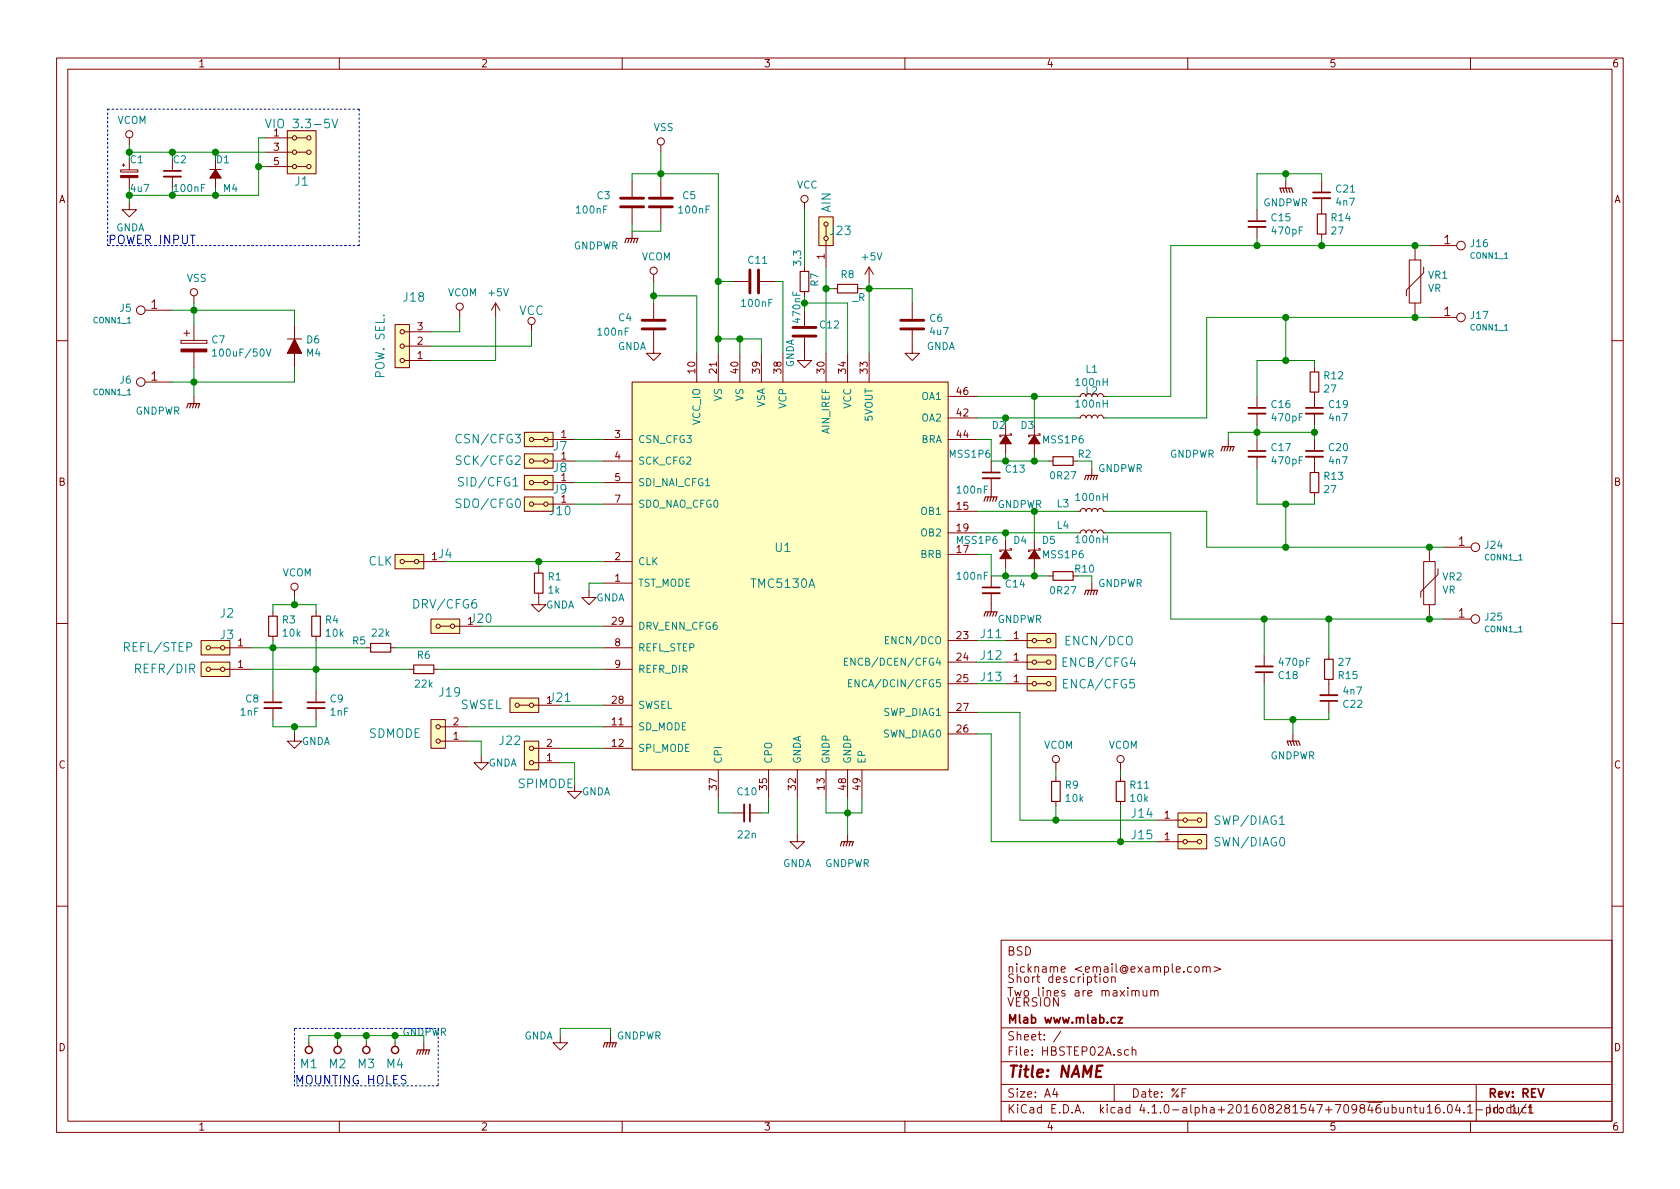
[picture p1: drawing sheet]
EESchema Schematic File Version 2
LIBS:IO_TRINAMICS
LIBS:74xgxx
LIBS:74xx
LIBS:ac-dc
LIBS:actel
LIBS:adc-dac
LIBS:Altera
LIBS:analog_devices
LIBS:analog_switches
LIBS:atmel
LIBS:audio
LIBS:brooktre
LIBS:cmos4000
LIBS:cmos_ieee
LIBS:conn
LIBS:contrib
LIBS:cypress
LIBS:dc-dc
LIBS:device
LIBS:digital-audio
LIBS:diode
LIBS:display
LIBS:dsp
LIBS:elec-unifil
LIBS:ESD_Protection
LIBS:ftdi
LIBS:gennum
LIBS:graphic
LIBS:hc11
LIBS:header
LIBS:intel
LIBS:interface
LIBS:ir
LIBS:Lattice
LIBS:linear
LIBS:logo
LIBS:maxim
LIBS:mechanical
LIBS:memory
LIBS:microchip_dspic33dsc
LIBS:microchip
LIBS:microchip_pic10mcu
LIBS:microchip_pic12mcu
LIBS:microchip_pic16mcu
LIBS:microchip_pic18mcu
LIBS:microchip_pic32mcu
LIBS:microcontrollers
LIBS:motor_drivers
LIBS:motorola
LIBS:msp430
LIBS:nordicsemi
LIBS:nxp_armmcu
LIBS:onsemi
LIBS:opto
LIBS:Oscillators
LIBS:philips
LIBS:powerint
LIBS:power
LIBS:Power_Management
LIBS:pspice
LIBS:references
LIBS:regul
LIBS:relays
LIBS:rfcom
LIBS:sensors
LIBS:silabs
LIBS:siliconi
LIBS:stm32
LIBS:stm8
LIBS:supertex
LIBS:switches
LIBS:texas
LIBS:transf
LIBS:transistors
LIBS:ttl_ieee
LIBS:valves
LIBS:video
LIBS:Xicor
LIBS:xilinx
LIBS:Zilog
LIBS:MLAB_CONNECTORS
LIBS:MLAB_Jumpers
LIBS:HBSTEP02A-cache
EELAYER 25 0
EELAYER END
$Descr A4 11693 8268
encoding utf-8
Sheet 1 1
Title "NAME"
Date "%F"
Rev "REV"
Comp "Mlab www.mlab.cz"
Comment1 "VERSION"
Comment2 "Short description \\nTwo lines are maximum"
Comment3 "nickname <email@example.com>"
Comment4 "BSD"
$EndDescr
$Comp
L HEADER_2x03_PARALLEL J1
U 1 1
P 2100 1050
F 0 "J1" H 2100 850 60  0000 C CNN
F 1 "VIO 3.3-5V" H 2100 1250 60  0000 C CNN
F 2 "Mlab_Pin_Headers:Straight_2x03" H 2100 1150 60  0001 C CNN
F 3 "" H 2100 1150 60  0000 C CNN
	1    2100 1050
	1    0    0    -1  
$EndComp
$Comp
L VCC #PWR01
U 1 1
P 3700 2300
F 0 "#PWR01" H 3700 2150 60  0001 C CNN
F 1 "VCC" H 3700 2450 60  0000 C CNN
F 2 "" H 3700 2300 60  0000 C CNN
F 3 "" H 3700 2300 60  0000 C CNN
	1    3700 2300
	1    0    0    -1  
$EndComp
Text Notes 750  1700 0    60   ~ 0
POWER INPUT
$Comp
L HOLE M1
U 1 1
P 2150 7300
F 0 "M1" V 2050 7300 60  0000 C CNN
F 1 "HOLE" H 2150 7200 60  0001 C CNN
F 2 "Mlab_Mechanical:MountingHole_3mm" H 2150 7300 60  0001 C CNN
F 3 "" H 2150 7300 60  0000 C CNN
	1    2150 7300
	0    -1   -1   0   
$EndComp
$Comp
L HOLE M2
U 1 1
P 2350 7300
F 0 "M2" V 2250 7300 60  0000 C CNN
F 1 "HOLE" H 2350 7200 60  0001 C CNN
F 2 "Mlab_Mechanical:MountingHole_3mm" H 2350 7300 60  0001 C CNN
F 3 "" H 2350 7300 60  0000 C CNN
	1    2350 7300
	0    -1   -1   0   
$EndComp
$Comp
L HOLE M3
U 1 1
P 2550 7300
F 0 "M3" V 2450 7300 60  0000 C CNN
F 1 "HOLE" H 2550 7200 60  0001 C CNN
F 2 "Mlab_Mechanical:MountingHole_3mm" H 2550 7300 60  0001 C CNN
F 3 "" H 2550 7300 60  0000 C CNN
	1    2550 7300
	0    -1   -1   0   
$EndComp
$Comp
L HOLE M4
U 1 1
P 2750 7300
F 0 "M4" V 2650 7300 60  0000 C CNN
F 1 "HOLE" H 2750 7200 60  0001 C CNN
F 2 "Mlab_Mechanical:MountingHole_3mm" H 2750 7300 60  0001 C CNN
F 3 "" H 2750 7300 60  0000 C CNN
	1    2750 7300
	0    -1   -1   0   
$EndComp
Text Notes 2050 7550 0    60   ~ 0
MOUNTING HOLES
$Comp
L D_Small D1
U 1 1
P 1500 1200
F 0 "D1" V 1400 1200 50  0000 R CNN
F 1 "M4" V 1600 1150 50  0000 R CNN
F 2 "Diodes_SMD:SMA_Handsoldering" V 1500 1200 60  0001 C CNN
F 3 "" V 1500 1200 60  0000 C CNN
	1    1500 1200
	0    -1   1    0   
$EndComp
$Comp
L C_Small C2
U 1 1
P 1200 1200
F 0 "C2" H 1200 1300 50  0000 L CNN
F 1 "100nF" H 1200 1100 50  0000 L CNN
F 2 "Capacitors_SMD:C_0805" H 1200 1200 60  0001 C CNN
F 3 "" H 1200 1200 60  0000 C CNN
	1    1200 1200
	1    0    0    -1  
$EndComp
$Comp
L CP_Small C1
U 1 1
P 900 1200
F 0 "C1" H 900 1300 50  0000 L CNN
F 1 "4u7" H 900 1100 50  0000 L CNN
F 2 "Capacitors_SMD:C_0805" H 900 1200 60  0001 C CNN
F 3 "" H 900 1200 60  0000 C CNN
	1    900  1200
	1    0    0    -1  
$EndComp
$Comp
L TMC5130A U1
U 1 1
P 5450 4250
F 0 "U1" H 5450 4700 60  0000 C CNN
F 1 "TMC5130A" H 5450 4450 60  0000 C CNN
F 2 "Housings_QFP:TQFP-48-1EP_7x7mm_Pitch0.5mm" H 5450 4250 60  0001 C CNN
F 3 "" H 5450 4250 60  0000 C CNN
	1    5450 4250
	1    0    0    -1  
$EndComp
$Comp
L HEADER_2x01_PARALLEL J11
U 1 1
P 7250 4450
F 0 "J11" H 6900 4500 60  0000 C CNN
F 1 "ENCN/DCO" H 7650 4450 60  0000 C CNN
F 2 "Mlab_Pin_Headers:Straight_1x02" H 7250 4450 60  0001 C CNN
F 3 "" H 7250 4450 60  0000 C CNN
	1    7250 4450
	1    0    0    -1  
$EndComp
$Comp
L HEADER_2x01_PARALLEL J12
U 1 1
P 7250 4600
F 0 "J12" H 6900 4650 60  0000 C CNN
F 1 "ENCB/CFG4" H 7650 4600 60  0000 C CNN
F 2 "Mlab_Pin_Headers:Straight_1x02" H 7250 4600 60  0001 C CNN
F 3 "" H 7250 4600 60  0000 C CNN
	1    7250 4600
	1    0    0    -1  
$EndComp
$Comp
L HEADER_2x01_PARALLEL J13
U 1 1
P 7250 4750
F 0 "J13" H 6900 4800 60  0000 C CNN
F 1 "ENCA/CFG5" H 7650 4750 60  0000 C CNN
F 2 "Mlab_Pin_Headers:Straight_1x02" H 7250 4750 60  0001 C CNN
F 3 "" H 7250 4750 60  0000 C CNN
	1    7250 4750
	1    0    0    -1  
$EndComp
$Comp
L HEADER_2x01_PARALLEL J14
U 1 1
P 8300 5700
F 0 "J14" H 7950 5750 60  0000 C CNN
F 1 "SWP/DIAG1" H 8700 5700 60  0000 C CNN
F 2 "Mlab_Pin_Headers:Straight_1x02" H 8300 5700 60  0001 C CNN
F 3 "" H 8300 5700 60  0000 C CNN
	1    8300 5700
	1    0    0    -1  
$EndComp
$Comp
L HEADER_2x01_PARALLEL J15
U 1 1
P 8300 5850
F 0 "J15" H 7950 5900 60  0000 C CNN
F 1 "SWN/DIAG0" H 8700 5850 60  0000 C CNN
F 2 "Mlab_Pin_Headers:Straight_1x02" H 8300 5850 60  0001 C CNN
F 3 "" H 8300 5850 60  0000 C CNN
	1    8300 5850
	1    0    0    -1  
$EndComp
$Comp
L HEADER_2x01_PARALLEL J7
U 1 1
P 3750 3050
F 0 "J7" H 3600 3100 60  0000 C CNN
F 1 "CSN/CFG3" H 4100 3050 60  0000 C CNN
F 2 "Mlab_Pin_Headers:Straight_1x02" H 3750 3050 60  0001 C CNN
F 3 "" H 3750 3050 60  0000 C CNN
	1    3750 3050
	-1   0    0    1   
$EndComp
$Comp
L HEADER_2x01_PARALLEL J8
U 1 1
P 3750 3200
F 0 "J8" H 3600 3250 60  0000 C CNN
F 1 "SCK/CFG2" H 4100 3200 60  0000 C CNN
F 2 "Mlab_Pin_Headers:Straight_1x02" H 3750 3200 60  0001 C CNN
F 3 "" H 3750 3200 60  0000 C CNN
	1    3750 3200
	-1   0    0    1   
$EndComp
$Comp
L HEADER_2x01_PARALLEL J9
U 1 1
P 3750 3350
F 0 "J9" H 3600 3400 60  0000 C CNN
F 1 "SID/CFG1" H 4100 3350 60  0000 C CNN
F 2 "Mlab_Pin_Headers:Straight_1x02" H 3750 3350 60  0001 C CNN
F 3 "" H 3750 3350 60  0000 C CNN
	1    3750 3350
	-1   0    0    1   
$EndComp
$Comp
L HEADER_2x01_PARALLEL J10
U 1 1
P 3750 3500
F 0 "J10" H 3600 3550 60  0000 C CNN
F 1 "SDO/CFG0" H 4100 3500 60  0000 C CNN
F 2 "Mlab_Pin_Headers:Straight_1x02" H 3750 3500 60  0001 C CNN
F 3 "" H 3750 3500 60  0000 C CNN
	1    3750 3500
	-1   0    0    1   
$EndComp
$Comp
L GNDPWR #PWR02
U 1 1
P 5900 5800
F 0 "#PWR02" H 5900 5600 50  0001 C CNN
F 1 "GNDPWR" H 5900 5600 50  0000 C CNN
F 2 "" H 5900 5750 50  0000 C CNN
F 3 "" H 5900 5750 50  0000 C CNN
	1    5900 5800
	1    0    0    -1  
$EndComp
$Comp
L GNDPWR #PWR03
U 1 1
P 2950 7250
F 0 "#PWR03" H 2950 7050 50  0001 C CNN
F 1 "GNDPWR" H 2957 7325 50  0000 C CNN
F 2 "" H 2950 7200 50  0000 C CNN
F 3 "" H 2950 7200 50  0000 C CNN
	1    2950 7250
	1    0    0    -1  
$EndComp
$Comp
L GNDA #PWR04
U 1 1
P 900 1400
F 0 "#PWR04" H 900 1150 50  0001 C CNN
F 1 "GNDA" H 908 1226 50  0000 C CNN
F 2 "" H 900 1400 50  0000 C CNN
F 3 "" H 900 1400 50  0000 C CNN
	1    900  1400
	1    0    0    -1  
$EndComp
$Comp
L L_Small L2
U 1 1
P 7600 2900
F 0 "L2" V 7786 2900 50  0000 C CNN
F 1 "100nH" V 7694 2900 50  0000 C CNN
F 2 "HBSTEP02A:Inductor_4.5_4.1" H 7600 2900 50  0001 C CNN
F 3 "" H 7600 2900 50  0000 C CNN
	1    7600 2900
	0    -1   -1   0   
$EndComp
$Comp
L L_Small L1
U 1 1
P 7600 2750
F 0 "L1" V 7786 2750 50  0000 C CNN
F 1 "100nH" V 7694 2750 50  0000 C CNN
F 2 "HBSTEP02A:Inductor_4.5_4.1" H 7600 2750 50  0001 C CNN
F 3 "" H 7600 2750 50  0000 C CNN
	1    7600 2750
	0    -1   -1   0   
$EndComp
$Comp
L CONN1_1 J16
U 1 1
P 10250 1750
F 0 "J16" H 10229 1816 50  0000 L CNN
F 1 "CONN1_1" H 10229 1731 40  0000 L CNN
F 2 "Mlab_Con:WAGO256" H 10300 1700 60  0001 C CNN
F 3 "" H 10300 1700 60  0000 C CNN
	1    10250 1750
	1    0    0    -1  
$EndComp
$Comp
L CONN1_1 J17
U 1 1
P 10250 2250
F 0 "J17" H 10229 2316 50  0000 L CNN
F 1 "CONN1_1" H 10229 2231 40  0000 L CNN
F 2 "Mlab_Con:WAGO256" H 10300 2200 60  0001 C CNN
F 3 "" H 10300 2200 60  0000 C CNN
	1    10250 2250
	1    0    0    -1  
$EndComp
$Comp
L C C6
U 1 1
P 6350 2250
F 0 "C6" H 6465 2296 50  0000 L CNN
F 1 "4u7" H 6465 2204 50  0000 L CNN
F 2 "Capacitors_SMD:C_0805" H 6388 2100 50  0001 C CNN
F 3 "" H 6350 2250 50  0000 C CNN
	1    6350 2250
	1    0    0    -1  
$EndComp
$Comp
L C C4
U 1 1
P 4550 2250
F 0 "C4" H 4300 2300 50  0000 L CNN
F 1 "100nF" H 4150 2200 50  0000 L CNN
F 2 "Capacitors_SMD:C_0805" H 4588 2100 50  0001 C CNN
F 3 "" H 4550 2250 50  0000 C CNN
	1    4550 2250
	1    0    0    -1  
$EndComp
$Comp
L C C3
U 1 1
P 4400 1400
F 0 "C3" H 4150 1450 50  0000 L CNN
F 1 "100nF" H 4000 1350 50  0000 L CNN
F 2 "Capacitors_SMD:C_0805" H 4438 1250 50  0001 C CNN
F 3 "" H 4400 1400 50  0000 C CNN
	1    4400 1400
	1    0    0    -1  
$EndComp
$Comp
L C C5
U 1 1
P 4600 1400
F 0 "C5" H 4350 1450 50  0000 L CNN
F 1 "100nF" H 4250 1350 50  0000 L CNN
F 2 "Capacitors_SMD:C_0805" H 4638 1250 50  0001 C CNN
F 3 "" H 4600 1400 50  0000 C CNN
	1    4600 1400
	-1   0    0    -1  
$EndComp
$Comp
L GNDPWR #PWR05
U 1 1
P 4400 1600
F 0 "#PWR05" H 4400 1400 50  0001 C CNN
F 1 "GNDPWR" H 4150 1500 50  0000 C CNN
F 2 "" H 4400 1550 50  0000 C CNN
F 3 "" H 4400 1550 50  0000 C CNN
	1    4400 1600
	1    0    0    -1  
$EndComp
$Comp
L GNDA #PWR06
U 1 1
P 6350 2400
F 0 "#PWR06" H 6350 2150 50  0001 C CNN
F 1 "GNDA" H 6550 2400 50  0000 C CNN
F 2 "" H 6350 2400 50  0000 C CNN
F 3 "" H 6350 2400 50  0000 C CNN
	1    6350 2400
	1    0    0    -1  
$EndComp
$Comp
L GNDA #PWR07
U 1 1
P 4550 2400
F 0 "#PWR07" H 4550 2150 50  0001 C CNN
F 1 "GNDA" H 4400 2400 50  0000 C CNN
F 2 "" H 4550 2400 50  0000 C CNN
F 3 "" H 4550 2400 50  0000 C CNN
	1    4550 2400
	1    0    0    -1  
$EndComp
Wire Wire Line
	5550 5550 5550 5800
Connection ~ 5000 2350
Wire Wire Line
	5000 2350 5300 2350
Wire Wire Line
	5150 2350 5150 2450
Connection ~ 4600 1200
Wire Wire Line
	4600 1050 4600 1250
Wire Wire Line
	4400 1200 4400 1250
Wire Wire Line
	5000 1200 4400 1200
Wire Wire Line
	5000 1200 5000 2450
Wire Wire Line
	4600 1600 4600 1550
Wire Wire Line
	4400 1600 4600 1600
Wire Wire Line
	4400 1600 4400 1550
Wire Wire Line
	6350 2000 6350 2100
Wire Wire Line
	6050 1950 6050 2450
Connection ~ 5900 5650
Wire Wire Line
	5900 5550 5900 5800
Wire Wire Line
	5750 5650 6000 5650
Wire Wire Line
	5750 5550 5750 5650
Wire Notes Line
	750  750  2500 750 
Wire Notes Line
	750  1700 750  750 
Wire Notes Line
	2500 1700 750  1700
Wire Notes Line
	2500 750  2500 1700
Connection ~ 1800 1150
Wire Wire Line
	1850 1150 1800 1150
Connection ~ 1500 1350
Wire Wire Line
	1500 1300 1500 1350
Connection ~ 1200 1350
Wire Wire Line
	1200 1300 1200 1350
Connection ~ 900  1350
Wire Wire Line
	900  1300 900  1400
Wire Wire Line
	1800 1350 900  1350
Wire Wire Line
	1800 950  1800 1350
Wire Wire Line
	1850 950  1800 950 
Connection ~ 1500 1050
Wire Wire Line
	1500 1100 1500 1050
Connection ~ 1200 1050
Wire Wire Line
	1200 1100 1200 1050
Connection ~ 900  1050
Wire Wire Line
	900  1000 900  1100
Wire Wire Line
	1850 1050 900  1050
Wire Notes Line
	2050 7550 2050 7150
Wire Notes Line
	3050 7550 2050 7550
Wire Notes Line
	3050 7150 3050 7550
Wire Notes Line
	2050 7150 3050 7150
Connection ~ 2750 7200
Wire Wire Line
	2750 7250 2750 7200
Connection ~ 2550 7200
Wire Wire Line
	2550 7250 2550 7200
Connection ~ 2350 7200
Wire Wire Line
	2350 7250 2350 7200
Wire Wire Line
	2150 7200 2150 7250
Wire Wire Line
	2950 7200 2150 7200
Wire Wire Line
	2950 7250 2950 7200
$Comp
L GNDA #PWR08
U 1 1
P 5550 5800
F 0 "#PWR08" H 5550 5550 50  0001 C CNN
F 1 "GNDA" H 5550 5600 50  0000 C CNN
F 2 "" H 5550 5800 50  0000 C CNN
F 3 "" H 5550 5800 50  0000 C CNN
	1    5550 5800
	1    0    0    -1  
$EndComp
$Comp
L GNDPWR #PWR09
U 1 1
P 4250 7200
F 0 "#PWR09" H 4250 7000 50  0001 C CNN
F 1 "GNDPWR" H 4450 7200 50  0000 C CNN
F 2 "" H 4250 7150 50  0000 C CNN
F 3 "" H 4250 7150 50  0000 C CNN
	1    4250 7200
	1    0    0    -1  
$EndComp
$Comp
L GNDA #PWR010
U 1 1
P 3900 7200
F 0 "#PWR010" H 3900 6950 50  0001 C CNN
F 1 "GNDA" H 3750 7200 50  0000 C CNN
F 2 "" H 3900 7200 50  0000 C CNN
F 3 "" H 3900 7200 50  0000 C CNN
	1    3900 7200
	1    0    0    -1  
$EndComp
Wire Wire Line
	3900 7150 4250 7150
Wire Wire Line
	4250 7150 4250 7200
Wire Wire Line
	3900 7150 3900 7200
$Comp
L GNDA #PWR011
U 1 1
P 4100 4100
F 0 "#PWR011" H 4100 3850 50  0001 C CNN
F 1 "GNDA" H 4250 4050 50  0000 C CNN
F 2 "" H 4100 4100 50  0000 C CNN
F 3 "" H 4100 4100 50  0000 C CNN
	1    4100 4100
	1    0    0    -1  
$EndComp
Wire Wire Line
	4200 4050 4100 4050
Wire Wire Line
	4100 4050 4100 4100
$Comp
L HEADER_2x01_PARALLEL J4
U 1 1
P 2850 3900
F 0 "J4" H 2600 3850 60  0000 C CNN
F 1 "CLK" H 3050 3900 60  0000 C CNN
F 2 "Mlab_Pin_Headers:Straight_1x02" H 2850 3900 60  0001 C CNN
F 3 "" H 2850 3900 60  0000 C CNN
	1    2850 3900
	-1   0    0    1   
$EndComp
$Comp
L R_Small R1
U 1 1
P 3750 4050
F 0 "R1" H 3809 4096 50  0000 L CNN
F 1 "1k" H 3809 4004 50  0000 L CNN
F 2 "Resistors_SMD:R_0805" H 3750 4050 50  0001 C CNN
F 3 "" H 3750 4050 50  0000 C CNN
	1    3750 4050
	1    0    0    -1  
$EndComp
$Comp
L GNDA #PWR012
U 1 1
P 3750 4150
F 0 "#PWR012" H 3750 3900 50  0001 C CNN
F 1 "GNDA" H 3900 4100 50  0000 C CNN
F 2 "" H 3750 4150 50  0000 C CNN
F 3 "" H 3750 4150 50  0000 C CNN
	1    3750 4150
	1    0    0    -1  
$EndComp
Wire Wire Line
	4200 3900 3100 3900
Wire Wire Line
	3750 3950 3750 3900
Connection ~ 3750 3900
Wire Wire Line
	4000 3050 4200 3050
Wire Wire Line
	4000 3200 4200 3200
Wire Wire Line
	4000 3350 4200 3350
Wire Wire Line
	4200 3500 4000 3500
$Comp
L D_Schottky_Small D2
U 1 1
P 7000 3050
F 0 "D2" V 6900 2950 50  0000 L CNN
F 1 "MSS1P6" V 7100 2650 50  0000 L CNN
F 2 "HBSTEP02A:SCHOT_D_MSS1P6" V 7000 3050 50  0001 C CNN
F 3 "" V 7000 3050 50  0000 C CNN
	1    7000 3050
	0    1    1    0   
$EndComp
$Comp
L D_Schottky_Small D3
U 1 1
P 7200 3050
F 0 "D3" V 7100 2950 50  0000 L CNN
F 1 "MSS1P6" V 7200 3100 50  0000 L CNN
F 2 "HBSTEP02A:SCHOT_D_MSS1P6" V 7200 3050 50  0001 C CNN
F 3 "" V 7200 3050 50  0000 C CNN
	1    7200 3050
	0    1    1    0   
$EndComp
$Comp
L R_Small R2
U 1 1
P 7400 3200
F 0 "R2" V 7350 3350 50  0000 C CNN
F 1 "0R27" V 7500 3200 50  0000 C CNN
F 2 "Resistors_SMD:R_1206_HandSoldering" H 7400 3200 50  0001 C CNN
F 3 "" H 7400 3200 50  0000 C CNN
	1    7400 3200
	0    1    1    0   
$EndComp
$Comp
L GNDPWR #PWR013
U 1 1
P 7600 3250
F 0 "#PWR013" H 7600 3050 50  0001 C CNN
F 1 "GNDPWR" H 7800 3250 50  0000 C CNN
F 2 "" H 7600 3200 50  0000 C CNN
F 3 "" H 7600 3200 50  0000 C CNN
	1    7600 3250
	1    0    0    -1  
$EndComp
Wire Wire Line
	7600 3200 7600 3250
Wire Wire Line
	7300 3200 6900 3200
Wire Wire Line
	6900 3200 6900 3050
Wire Wire Line
	6900 3050 6800 3050
Wire Wire Line
	7000 3150 7000 3200
Connection ~ 7000 3200
Wire Wire Line
	7200 3150 7200 3200
Connection ~ 7200 3200
Wire Wire Line
	7000 2900 7000 2950
Wire Wire Line
	7200 2750 7200 2950
Connection ~ 7000 2900
Connection ~ 7200 2750
$Comp
L HEADER_2x01_PARALLEL J2
U 1 1
P 1500 4500
F 0 "J2" H 1419 4263 60  0000 C CNN
F 1 "REFL/STEP" H 1900 4500 60  0000 C CNN
F 2 "Mlab_Pin_Headers:Straight_1x02" H 1500 4500 60  0001 C CNN
F 3 "" H 1500 4500 60  0000 C CNN
	1    1500 4500
	-1   0    0    1   
$EndComp
$Comp
L HEADER_2x01_PARALLEL J3
U 1 1
P 1500 4650
F 0 "J3" H 1419 4413 60  0000 C CNN
F 1 "REFR/DIR" H 1850 4650 60  0000 C CNN
F 2 "Mlab_Pin_Headers:Straight_1x02" H 1500 4650 60  0001 C CNN
F 3 "" H 1500 4650 60  0000 C CNN
	1    1500 4650
	-1   0    0    1   
$EndComp
$Comp
L C_Small C10
U 1 1
P 5200 5650
F 0 "C10" V 5050 5650 50  0000 C CNN
F 1 "22n" V 5350 5650 50  0000 C CNN
F 2 "Capacitors_SMD:C_0805" H 5200 5650 50  0001 C CNN
F 3 "" H 5200 5650 50  0000 C CNN
	1    5200 5650
	0    1    1    0   
$EndComp
Wire Wire Line
	5300 5650 5350 5650
Wire Wire Line
	5350 5650 5350 5550
Wire Wire Line
	5100 5650 5000 5650
Wire Wire Line
	5000 5650 5000 5550
$Comp
L R_Small R3
U 1 1
P 1900 4350
F 0 "R3" H 1959 4396 50  0000 L CNN
F 1 "10k" H 1959 4304 50  0000 L CNN
F 2 "Resistors_SMD:R_0805" H 1900 4350 50  0001 C CNN
F 3 "" H 1900 4350 50  0000 C CNN
	1    1900 4350
	1    0    0    -1  
$EndComp
$Comp
L R_Small R4
U 1 1
P 2200 4350
F 0 "R4" H 2259 4396 50  0000 L CNN
F 1 "10k" H 2259 4304 50  0000 L CNN
F 2 "Resistors_SMD:R_0805" H 2200 4350 50  0001 C CNN
F 3 "" H 2200 4350 50  0000 C CNN
	1    2200 4350
	1    0    0    -1  
$EndComp
Wire Wire Line
	4550 1950 4550 2100
Wire Wire Line
	4550 2050 4850 2050
Wire Wire Line
	4850 2050 4850 2450
$Comp
L VCOM #PWR014
U 1 1
P 4550 1950
F 0 "#PWR014" H 4550 1800 50  0001 C CNN
F 1 "VCOM" H 4570 2124 50  0000 C CNN
F 2 "" H 4550 1950 50  0000 C CNN
F 3 "" H 4550 1950 50  0000 C CNN
	1    4550 1950
	1    0    0    -1  
$EndComp
Connection ~ 4550 2050
$Comp
L VCOM #PWR015
U 1 1
P 2050 4150
F 0 "#PWR015" H 2050 4000 50  0001 C CNN
F 1 "VCOM" H 2070 4324 50  0000 C CNN
F 2 "" H 2050 4150 50  0000 C CNN
F 3 "" H 2050 4150 50  0000 C CNN
	1    2050 4150
	1    0    0    -1  
$EndComp
Wire Wire Line
	2050 4150 2050 4200
Wire Wire Line
	1900 4200 2200 4200
Wire Wire Line
	2200 4200 2200 4250
Wire Wire Line
	1900 4200 1900 4250
Connection ~ 2050 4200
Wire Wire Line
	1900 4450 1900 4800
Wire Wire Line
	1750 4500 2550 4500
Wire Wire Line
	1750 4650 2850 4650
Wire Wire Line
	2200 4450 2200 4800
$Comp
L R_Small R5
U 1 1
P 2650 4500
F 0 "R5" V 2600 4350 50  0000 C CNN
F 1 "22k" V 2545 4500 50  0000 C CNN
F 2 "Resistors_SMD:R_0805" H 2650 4500 50  0001 C CNN
F 3 "" H 2650 4500 50  0000 C CNN
	1    2650 4500
	0    1    1    0   
$EndComp
$Comp
L R_Small R6
U 1 1
P 2950 4650
F 0 "R6" V 2850 4650 50  0000 C CNN
F 1 "22k" V 3050 4650 50  0000 C CNN
F 2 "Resistors_SMD:R_0805" H 2950 4650 50  0001 C CNN
F 3 "" H 2950 4650 50  0000 C CNN
	1    2950 4650
	0    1    1    0   
$EndComp
Wire Wire Line
	4200 4650 3050 4650
Connection ~ 2200 4650
Connection ~ 1900 4500
Wire Wire Line
	2750 4500 4200 4500
$Comp
L C_Small C8
U 1 1
P 1900 4900
F 0 "C8" H 1992 4946 50  0000 L CNN
F 1 "1nF" H 1992 4854 50  0000 L CNN
F 2 "Capacitors_SMD:C_0805" H 1900 4900 50  0001 C CNN
F 3 "" H 1900 4900 50  0000 C CNN
	1    1900 4900
	-1   0    0    -1  
$EndComp
$Comp
L C_Small C9
U 1 1
P 2200 4900
F 0 "C9" H 2292 4946 50  0000 L CNN
F 1 "1nF" H 2292 4854 50  0000 L CNN
F 2 "Capacitors_SMD:C_0805" H 2200 4900 50  0001 C CNN
F 3 "" H 2200 4900 50  0000 C CNN
	1    2200 4900
	1    0    0    -1  
$EndComp
$Comp
L GNDA #PWR016
U 1 1
P 2050 5100
F 0 "#PWR016" H 2050 4850 50  0001 C CNN
F 1 "GNDA" H 2200 5050 50  0000 C CNN
F 2 "" H 2050 5100 50  0000 C CNN
F 3 "" H 2050 5100 50  0000 C CNN
	1    2050 5100
	1    0    0    -1  
$EndComp
Wire Wire Line
	1900 5000 1900 5050
Wire Wire Line
	1900 5050 2200 5050
Wire Wire Line
	2050 5050 2050 5100
Wire Wire Line
	2200 5050 2200 5000
Connection ~ 2050 5050
$Comp
L HEADER_1x02 J19
U 1 1
P 3050 5100
F 0 "J19" H 2969 4813 60  0000 C CNN
F 1 "SDMODE" H 3350 5100 60  0000 C CNN
F 2 "Mlab_Pin_Headers:Straight_1x02" H 3050 5150 60  0001 C CNN
F 3 "" H 3050 5150 60  0000 C CNN
	1    3050 5100
	-1   0    0    1   
$EndComp
$Comp
L HEADER_1x02 J22
U 1 1
P 3700 5250
F 0 "J22" H 3850 5150 60  0000 C CNN
F 1 "SPIMODE" H 3600 5450 60  0000 C CNN
F 2 "Mlab_Pin_Headers:Straight_1x02" H 3700 5300 60  0001 C CNN
F 3 "" H 3700 5300 60  0000 C CNN
	1    3700 5250
	-1   0    0    1   
$EndComp
$Comp
L GNDA #PWR017
U 1 1
P 3350 5250
F 0 "#PWR017" H 3350 5000 50  0001 C CNN
F 1 "GNDA" H 3500 5200 50  0000 C CNN
F 2 "" H 3350 5250 50  0000 C CNN
F 3 "" H 3350 5250 50  0000 C CNN
	1    3350 5250
	1    0    0    -1  
$EndComp
Wire Wire Line
	3250 5050 4200 5050
Wire Wire Line
	4200 5200 3900 5200
$Comp
L GNDA #PWR018
U 1 1
P 4000 5450
F 0 "#PWR018" H 4000 5200 50  0001 C CNN
F 1 "GNDA" H 4150 5400 50  0000 C CNN
F 2 "" H 4000 5450 50  0000 C CNN
F 3 "" H 4000 5450 50  0000 C CNN
	1    4000 5450
	1    0    0    -1  
$EndComp
Wire Wire Line
	4000 5450 4000 5300
Wire Wire Line
	4000 5300 3900 5300
Wire Wire Line
	3350 5250 3350 5150
Wire Wire Line
	3350 5150 3250 5150
$Comp
L C_Small C13
U 1 1
P 6900 3300
F 0 "C13" H 6992 3346 50  0000 L CNN
F 1 "100nF" H 6650 3200 50  0000 L CNN
F 2 "Capacitors_SMD:C_0805" H 6900 3300 50  0001 C CNN
F 3 "" H 6900 3300 50  0000 C CNN
	1    6900 3300
	1    0    0    -1  
$EndComp
Wire Wire Line
	7000 4750 6800 4750
Wire Wire Line
	6800 4600 7000 4600
Wire Wire Line
	7000 4450 6800 4450
Wire Wire Line
	6800 2750 7500 2750
Wire Wire Line
	6800 2900 7500 2900
$Comp
L GNDPWR #PWR019
U 1 1
P 6900 3400
F 0 "#PWR019" H 6900 3200 50  0001 C CNN
F 1 "GNDPWR" H 7100 3300 50  0000 C CNN
F 2 "" H 6900 3350 50  0000 C CNN
F 3 "" H 6900 3350 50  0000 C CNN
	1    6900 3400
	1    0    0    -1  
$EndComp
$Comp
L R_Small R9
U 1 1
P 7350 5500
F 0 "R9" H 7409 5546 50  0000 L CNN
F 1 "10k" H 7409 5454 50  0000 L CNN
F 2 "Resistors_SMD:R_0805" H 7350 5500 50  0001 C CNN
F 3 "" H 7350 5500 50  0000 C CNN
	1    7350 5500
	1    0    0    -1  
$EndComp
$Comp
L R_Small R11
U 1 1
P 7800 5500
F 0 "R11" H 7859 5546 50  0000 L CNN
F 1 "10k" H 7859 5454 50  0000 L CNN
F 2 "Resistors_SMD:R_0805" H 7800 5500 50  0001 C CNN
F 3 "" H 7800 5500 50  0000 C CNN
	1    7800 5500
	1    0    0    -1  
$EndComp
Wire Wire Line
	7800 5600 7800 5850
Connection ~ 7800 5850
Wire Wire Line
	7350 5600 7350 5700
Connection ~ 7350 5700
$Comp
L VCOM #PWR020
U 1 1
P 7350 5350
F 0 "#PWR020" H 7350 5200 50  0001 C CNN
F 1 "VCOM" H 7370 5524 50  0000 C CNN
F 2 "" H 7350 5350 50  0000 C CNN
F 3 "" H 7350 5350 50  0000 C CNN
	1    7350 5350
	1    0    0    -1  
$EndComp
Wire Wire Line
	7350 5350 7350 5400
$Comp
L VCOM #PWR021
U 1 1
P 7800 5350
F 0 "#PWR021" H 7800 5200 50  0001 C CNN
F 1 "VCOM" H 7820 5524 50  0000 C CNN
F 2 "" H 7800 5350 50  0000 C CNN
F 3 "" H 7800 5350 50  0000 C CNN
	1    7800 5350
	1    0    0    -1  
$EndComp
Wire Wire Line
	7800 5350 7800 5400
$Comp
L L_Small L4
U 1 1
P 7600 3700
F 0 "L4" V 7650 3900 50  0000 C CNN
F 1 "100nH" V 7550 3700 50  0000 C CNN
F 2 "HBSTEP02A:Inductor_4.5_4.1" H 7600 3700 50  0001 C CNN
F 3 "" H 7600 3700 50  0000 C CNN
	1    7600 3700
	0    -1   -1   0   
$EndComp
$Comp
L L_Small L3
U 1 1
P 7600 3550
F 0 "L3" V 7650 3750 50  0000 C CNN
F 1 "100nH" V 7694 3550 50  0000 C CNN
F 2 "HBSTEP02A:Inductor_4.5_4.1" H 7600 3550 50  0001 C CNN
F 3 "" H 7600 3550 50  0000 C CNN
	1    7600 3550
	0    -1   -1   0   
$EndComp
$Comp
L D_Schottky_Small D4
U 1 1
P 7000 3850
F 0 "D4" V 6900 3900 50  0000 L CNN
F 1 "MSS1P6" V 6900 3500 50  0000 L CNN
F 2 "HBSTEP02A:SCHOT_D_MSS1P6" V 7000 3850 50  0001 C CNN
F 3 "" V 7000 3850 50  0000 C CNN
	1    7000 3850
	0    1    1    0   
$EndComp
$Comp
L D_Schottky_Small D5
U 1 1
P 7200 3850
F 0 "D5" V 7100 3900 50  0000 L CNN
F 1 "MSS1P6" V 7200 3900 50  0000 L CNN
F 2 "HBSTEP02A:SCHOT_D_MSS1P6" V 7200 3850 50  0001 C CNN
F 3 "" V 7200 3850 50  0000 C CNN
	1    7200 3850
	0    1    1    0   
$EndComp
$Comp
L R_Small R10
U 1 1
P 7400 4000
F 0 "R10" V 7350 4150 50  0000 C CNN
F 1 "0R27" V 7500 4000 50  0000 C CNN
F 2 "Resistors_SMD:R_1206_HandSoldering" H 7400 4000 50  0001 C CNN
F 3 "" H 7400 4000 50  0000 C CNN
	1    7400 4000
	0    1    1    0   
$EndComp
$Comp
L GNDPWR #PWR022
U 1 1
P 7600 4050
F 0 "#PWR022" H 7600 3850 50  0001 C CNN
F 1 "GNDPWR" H 7800 4050 50  0000 C CNN
F 2 "" H 7600 4000 50  0000 C CNN
F 3 "" H 7600 4000 50  0000 C CNN
	1    7600 4050
	1    0    0    -1  
$EndComp
Wire Wire Line
	7500 4000 7600 4000
Wire Wire Line
	7600 4000 7600 4050
Wire Wire Line
	7300 4000 6900 4000
Wire Wire Line
	6900 4000 6900 3850
Wire Wire Line
	6900 3850 6800 3850
Wire Wire Line
	7000 3950 7000 4000
Connection ~ 7000 4000
Wire Wire Line
	7200 3950 7200 4000
Connection ~ 7200 4000
Wire Wire Line
	7000 3700 7000 3750
Wire Wire Line
	7200 3550 7200 3750
Connection ~ 7000 3700
Connection ~ 7200 3550
$Comp
L C_Small C14
U 1 1
P 6900 4100
F 0 "C14" H 6992 4146 50  0000 L CNN
F 1 "100nF" H 6650 4200 50  0000 L CNN
F 2 "Capacitors_SMD:C_0805" H 6900 4100 50  0001 C CNN
F 3 "" H 6900 4100 50  0000 C CNN
	1    6900 4100
	1    0    0    -1  
$EndComp
Wire Wire Line
	6800 3550 7500 3550
Wire Wire Line
	6800 3700 7500 3700
$Comp
L GNDPWR #PWR023
U 1 1
P 6900 4200
F 0 "#PWR023" H 6900 4000 50  0001 C CNN
F 1 "GNDPWR" H 7100 4100 50  0000 C CNN
F 2 "" H 6900 4150 50  0000 C CNN
F 3 "" H 6900 4150 50  0000 C CNN
	1    6900 4200
	1    0    0    -1  
$EndComp
$Comp
L C_Small C17
U 1 1
P 8750 3150
F 0 "C17" H 8842 3196 50  0000 L CNN
F 1 "470pF" H 8842 3104 50  0000 L CNN
F 2 "Capacitors_SMD:C_0805" H 8750 3150 50  0001 C CNN
F 3 "" H 8750 3150 50  0000 C CNN
	1    8750 3150
	1    0    0    -1  
$EndComp
$Comp
L C_Small C16
U 1 1
P 8750 2850
F 0 "C16" H 8842 2896 50  0000 L CNN
F 1 "470pF" H 8842 2804 50  0000 L CNN
F 2 "Capacitors_SMD:C_0805" H 8750 2850 50  0001 C CNN
F 3 "" H 8750 2850 50  0000 C CNN
	1    8750 2850
	1    0    0    -1  
$EndComp
Wire Wire Line
	8750 2950 8750 3050
Connection ~ 8750 3000
$Comp
L C_Small C20
U 1 1
P 9150 3150
F 0 "C20" H 9242 3196 50  0000 L CNN
F 1 "4n7" H 9242 3104 50  0000 L CNN
F 2 "Capacitors_SMD:C_0805" H 9150 3150 50  0001 C CNN
F 3 "" H 9150 3150 50  0000 C CNN
	1    9150 3150
	1    0    0    -1  
$EndComp
$Comp
L C_Small C19
U 1 1
P 9150 2850
F 0 "C19" H 9242 2896 50  0000 L CNN
F 1 "4n7" H 9242 2804 50  0000 L CNN
F 2 "Capacitors_SMD:C_0805" H 9150 2850 50  0001 C CNN
F 3 "" H 9150 2850 50  0000 C CNN
	1    9150 2850
	1    0    0    -1  
$EndComp
Wire Wire Line
	9150 2950 9150 3050
Connection ~ 9150 3000
$Comp
L R_Small R12
U 1 1
P 9150 2650
F 0 "R12" H 9209 2696 50  0000 L CNN
F 1 "27" H 9209 2604 50  0000 L CNN
F 2 "Resistors_SMD:R_0805" H 9150 2650 50  0001 C CNN
F 3 "" H 9150 2650 50  0000 C CNN
	1    9150 2650
	1    0    0    -1  
$EndComp
$Comp
L R_Small R13
U 1 1
P 9150 3350
F 0 "R13" H 9209 3396 50  0000 L CNN
F 1 "27" H 9209 3304 50  0000 L CNN
F 2 "Resistors_SMD:R_0805" H 9150 3350 50  0001 C CNN
F 3 "" H 9150 3350 50  0000 C CNN
	1    9150 3350
	1    0    0    -1  
$EndComp
Wire Wire Line
	7700 2900 8400 2900
Wire Wire Line
	9150 2500 9150 2550
Wire Wire Line
	7700 3550 8400 3550
Wire Wire Line
	9150 3500 9150 3450
Wire Wire Line
	8750 3250 8750 3500
$Comp
L VR VR1
U 1 1
P 9850 1950
F 0 "VR1" H 9938 1996 50  0000 L CNN
F 1 "VR" H 9938 1904 50  0000 L CNN
F 2 "Capacitors_SMD:C_0805" H 9850 1950 50  0001 C CNN
F 3 "" H 9850 1950 50  0000 C CNN
	1    9850 1950
	1    0    0    -1  
$EndComp
Wire Wire Line
	7700 2750 8150 2750
Connection ~ 9850 1700
Connection ~ 9850 2200
$Comp
L CONN1_1 J24
U 1 1
P 10350 3850
F 0 "J24" H 10329 3916 50  0000 L CNN
F 1 "CONN1_1" H 10329 3831 40  0000 L CNN
F 2 "Mlab_Con:WAGO256" H 10400 3800 60  0001 C CNN
F 3 "" H 10400 3800 60  0000 C CNN
	1    10350 3850
	1    0    0    -1  
$EndComp
$Comp
L CONN1_1 J25
U 1 1
P 10350 4350
F 0 "J25" H 10329 4416 50  0000 L CNN
F 1 "CONN1_1" H 10329 4331 40  0000 L CNN
F 2 "Mlab_Con:WAGO256" H 10400 4300 60  0001 C CNN
F 3 "" H 10400 4300 60  0000 C CNN
	1    10350 4350
	1    0    0    -1  
$EndComp
$Comp
L VR VR2
U 1 1
P 9950 4050
F 0 "VR2" H 10038 4096 50  0000 L CNN
F 1 "VR" H 10038 4004 50  0000 L CNN
F 2 "Capacitors_SMD:C_0805" H 9950 4050 50  0001 C CNN
F 3 "" H 9950 4050 50  0000 C CNN
	1    9950 4050
	1    0    0    -1  
$EndComp
Wire Wire Line
	8150 4300 10050 4300
Connection ~ 9950 3800
Connection ~ 9950 4300
$Comp
L GNDPWR #PWR024
U 1 1
P 8950 1250
F 0 "#PWR024" H 8950 1050 50  0001 C CNN
F 1 "GNDPWR" H 8950 1100 50  0000 C CNN
F 2 "" H 8950 1200 50  0000 C CNN
F 3 "" H 8950 1200 50  0000 C CNN
	1    8950 1250
	-1   0    0    -1  
$EndComp
$Comp
L C_Small C15
U 1 1
P 8750 1550
F 0 "C15" H 8842 1596 50  0000 L CNN
F 1 "470pF" H 8842 1504 50  0000 L CNN
F 2 "Capacitors_SMD:C_0805" H 8750 1550 50  0001 C CNN
F 3 "" H 8750 1550 50  0000 C CNN
	1    8750 1550
	1    0    0    -1  
$EndComp
$Comp
L C_Small C21
U 1 1
P 9200 1350
F 0 "C21" H 9292 1396 50  0000 L CNN
F 1 "4n7" H 9292 1304 50  0000 L CNN
F 2 "Capacitors_SMD:C_0805" H 9200 1350 50  0001 C CNN
F 3 "" H 9200 1350 50  0000 C CNN
	1    9200 1350
	1    0    0    -1  
$EndComp
$Comp
L R_Small R14
U 1 1
P 9200 1550
F 0 "R14" H 9259 1596 50  0000 L CNN
F 1 "27" H 9259 1504 50  0000 L CNN
F 2 "Resistors_SMD:R_0805" H 9200 1550 50  0001 C CNN
F 3 "" H 9200 1550 50  0000 C CNN
	1    9200 1550
	1    0    0    -1  
$EndComp
Wire Wire Line
	7700 3700 8150 3700
Wire Wire Line
	8150 3700 8150 4300
Wire Wire Line
	8400 3550 8400 3800
Wire Wire Line
	8400 3800 10050 3800
Wire Wire Line
	8750 3500 9150 3500
Connection ~ 8950 3800
Connection ~ 8950 3500
Wire Wire Line
	8550 3000 9150 3000
Wire Wire Line
	7600 3200 7500 3200
$Comp
L GNDPWR #PWR025
U 1 1
P 8550 3050
F 0 "#PWR025" H 8550 2850 50  0001 C CNN
F 1 "GNDPWR" H 8300 2950 50  0000 C CNN
F 2 "" H 8550 3000 50  0000 C CNN
F 3 "" H 8550 3000 50  0000 C CNN
	1    8550 3050
	1    0    0    -1  
$EndComp
Wire Wire Line
	8550 3000 8550 3050
Wire Wire Line
	8750 2750 8750 2500
Wire Wire Line
	8750 2500 9150 2500
Wire Wire Line
	9200 1250 9200 1200
Wire Wire Line
	9200 1200 8750 1200
Wire Wire Line
	8750 1200 8750 1450
Connection ~ 8950 1200
Wire Wire Line
	8950 1250 8950 1200
Wire Wire Line
	8750 1650 8750 1700
Connection ~ 8750 1700
Wire Wire Line
	9200 1700 9200 1650
Connection ~ 9200 1700
Wire Wire Line
	8950 3500 8950 3800
Wire Wire Line
	8950 2500 8950 2200
Connection ~ 8950 2200
Connection ~ 8950 2500
Wire Wire Line
	8400 2900 8400 2200
Wire Wire Line
	8400 2200 9950 2200
Wire Wire Line
	8150 2750 8150 1700
Wire Wire Line
	8150 1700 9950 1700
Wire Wire Line
	6800 4950 7100 4950
Wire Wire Line
	7100 4950 7100 5700
Wire Wire Line
	7100 5700 8050 5700
Wire Wire Line
	6900 5850 8050 5850
Wire Wire Line
	6900 5850 6900 5100
Wire Wire Line
	6900 5100 6800 5100
$Comp
L GNDPWR #PWR026
U 1 1
P 9000 5100
F 0 "#PWR026" H 9000 4900 50  0001 C CNN
F 1 "GNDPWR" H 9000 4950 50  0000 C CNN
F 2 "" H 9000 5050 50  0000 C CNN
F 3 "" H 9000 5050 50  0000 C CNN
	1    9000 5100
	-1   0    0    -1  
$EndComp
$Comp
L C_Small C18
U 1 1
P 8800 4650
F 0 "C18" H 8892 4696 50  0000 L CNN
F 1 "470pF" H 8892 4604 50  0000 L CNN
F 2 "Capacitors_SMD:C_0805" H 8800 4650 50  0001 C CNN
F 3 "" H 8800 4650 50  0000 C CNN
	1    8800 4650
	1    0    0    1   
$EndComp
$Comp
L C_Small C22
U 1 1
P 9250 4850
F 0 "C22" H 9342 4896 50  0000 L CNN
F 1 "4n7" H 9342 4804 50  0000 L CNN
F 2 "Capacitors_SMD:C_0805" H 9250 4850 50  0001 C CNN
F 3 "" H 9250 4850 50  0000 C CNN
	1    9250 4850
	1    0    0    1   
$EndComp
$Comp
L R_Small R15
U 1 1
P 9250 4650
F 0 "R15" H 9309 4696 50  0000 L CNN
F 1 "27" H 9309 4604 50  0000 L CNN
F 2 "Resistors_SMD:R_0805" H 9250 4650 50  0001 C CNN
F 3 "" H 9250 4650 50  0000 C CNN
	1    9250 4650
	1    0    0    1   
$EndComp
Wire Wire Line
	9250 4950 9250 5000
Wire Wire Line
	9250 5000 8800 5000
Wire Wire Line
	8800 5000 8800 4750
Connection ~ 9000 5000
Wire Wire Line
	9000 5100 9000 5000
Wire Wire Line
	8800 4550 8800 4300
Connection ~ 8800 4300
Wire Wire Line
	9250 4550 9250 4300
Connection ~ 9250 4300
$Comp
L HEADER_2x01_PARALLEL J20
U 1 1
P 3100 4350
F 0 "J20" H 2850 4300 60  0000 C CNN
F 1 "DRV/CFG6" H 3100 4200 60  0000 C CNN
F 2 "Mlab_Pin_Headers:Straight_1x02" H 3100 4350 60  0001 C CNN
F 3 "" H 3100 4350 60  0000 C CNN
	1    3100 4350
	-1   0    0    1   
$EndComp
Wire Wire Line
	4200 4350 3350 4350
$Comp
L HEADER_2x01_PARALLEL J21
U 1 1
P 3650 4900
F 0 "J21" H 3400 4850 60  0000 C CNN
F 1 "SWSEL" H 3950 4900 60  0000 C CNN
F 2 "Mlab_Pin_Headers:Straight_1x02" H 3650 4900 60  0001 C CNN
F 3 "" H 3650 4900 60  0000 C CNN
	1    3650 4900
	-1   0    0    1   
$EndComp
Wire Wire Line
	4200 4900 3900 4900
$Comp
L CONN1_1 J5
U 1 1
P 900 2200
F 0 "J5" H 879 2266 50  0000 L CNN
F 1 "CONN1_1" H 879 2181 40  0000 L CNN
F 2 "Mlab_Con:WAGO256" H 950 2150 60  0001 C CNN
F 3 "" H 950 2150 60  0000 C CNN
	1    900  2200
	-1   0    0    -1  
$EndComp
$Comp
L CONN1_1 J6
U 1 1
P 900 2700
F 0 "J6" H 879 2766 50  0000 L CNN
F 1 "CONN1_1" H 879 2681 40  0000 L CNN
F 2 "Mlab_Con:WAGO256" H 950 2650 60  0001 C CNN
F 3 "" H 950 2650 60  0000 C CNN
	1    900  2700
	-1   0    0    -1  
$EndComp
$Comp
L CP C7
U 1 1
P 1350 2400
F 0 "C7" H 1468 2446 50  0000 L CNN
F 1 "100uF/50V" H 1468 2354 50  0000 L CNN
F 2 "Capacitors_ThroughHole:C_Radial_D10_L13_P5" H 1388 2250 50  0001 C CNN
F 3 "" H 1350 2400 50  0000 C CNN
	1    1350 2400
	1    0    0    -1  
$EndComp
Wire Wire Line
	1200 2150 2050 2150
Wire Wire Line
	1350 2100 1350 2250
Wire Wire Line
	1350 2550 1350 2750
Wire Wire Line
	1200 2650 2050 2650
$Comp
L VSS #PWR027
U 1 1
P 4600 1050
F 0 "#PWR027" H 4600 900 50  0001 C CNN
F 1 "VSS" H 4620 1224 50  0000 C CNN
F 2 "" H 4600 1050 50  0000 C CNN
F 3 "" H 4600 1050 50  0000 C CNN
	1    4600 1050
	1    0    0    -1  
$EndComp
$Comp
L VSS #PWR028
U 1 1
P 1350 2100
F 0 "#PWR028" H 1350 1950 50  0001 C CNN
F 1 "VSS" H 1370 2274 50  0000 C CNN
F 2 "" H 1350 2100 50  0000 C CNN
F 3 "" H 1350 2100 50  0000 C CNN
	1    1350 2100
	1    0    0    -1  
$EndComp
$Comp
L GNDPWR #PWR029
U 1 1
P 1350 2750
F 0 "#PWR029" H 1350 2550 50  0001 C CNN
F 1 "GNDPWR" H 1100 2650 50  0000 C CNN
F 2 "" H 1350 2700 50  0000 C CNN
F 3 "" H 1350 2700 50  0000 C CNN
	1    1350 2750
	1    0    0    -1  
$EndComp
Connection ~ 1350 2650
Connection ~ 1350 2150
Wire Wire Line
	5300 2350 5300 2450
Connection ~ 5150 2350
$Comp
L C C11
U 1 1
P 5250 1950
F 0 "C11" V 5100 1900 50  0000 L CNN
F 1 "100nF" V 5400 1850 50  0000 L CNN
F 2 "Capacitors_SMD:C_0805" H 5288 1800 50  0001 C CNN
F 3 "" H 5250 1950 50  0000 C CNN
	1    5250 1950
	0    1    1    0   
$EndComp
Wire Wire Line
	5450 2450 5450 1950
Wire Wire Line
	5450 1950 5400 1950
Wire Wire Line
	5100 1950 5000 1950
Connection ~ 5000 1950
$Comp
L R_Small R8
U 1 1
P 5900 2000
F 0 "R8" V 5800 2000 50  0000 C CNN
F 1 "_R" V 5960 2080 50  0000 C CNN
F 2 "Resistors_SMD:R_0805_HandSoldering" H 5900 2000 50  0001 C CNN
F 3 "" H 5900 2000 50  0000 C CNN
	1    5900 2000
	0    1    1    0   
$EndComp
Connection ~ 6050 2000
Wire Wire Line
	5750 1850 5750 2450
$Comp
L HEADER_2x01_PARALLEL J23
U 1 1
P 5750 1600
F 0 "J23" V 5750 1500 60  0000 C CNN
F 1 "AIN" H 5950 1600 60  0000 C CNN
F 2 "Mlab_Pin_Headers:Straight_1x02" H 5750 1600 60  0001 C CNN
F 3 "" H 5750 1600 60  0000 C CNN
	1    5750 1600
	0    -1   -1   0   
$EndComp
Connection ~ 5750 2000
$Comp
L VCC #PWR030
U 1 1
P 5600 1450
F 0 "#PWR030" H 5600 1300 50  0001 C CNN
F 1 "VCC" H 5620 1624 50  0000 C CNN
F 2 "" H 5600 1450 50  0000 C CNN
F 3 "" H 5600 1450 50  0000 C CNN
	1    5600 1450
	1    0    0    -1  
$EndComp
$Comp
L HEADER_1x03 J18
U 1 1
P 2800 2400
F 0 "J18" H 2719 2063 60  0000 C CNN
F 1 "POW. SEL." V 2950 2400 60  0000 C CNN
F 2 "Mlab_Pin_Headers:Straight_1x03" H 2800 2500 60  0001 C CNN
F 3 "" H 2800 2500 60  0000 C CNN
	1    2800 2400
	-1   0    0    1   
$EndComp
$Comp
L VCOM #PWR031
U 1 1
P 3200 2200
F 0 "#PWR031" H 3200 2050 50  0001 C CNN
F 1 "VCOM" H 3220 2374 50  0000 C CNN
F 2 "" H 3200 2200 50  0000 C CNN
F 3 "" H 3200 2200 50  0000 C CNN
	1    3200 2200
	1    0    0    -1  
$EndComp
$Comp
L VCOM #PWR032
U 1 1
P 900 1000
F 0 "#PWR032" H 900 850 50  0001 C CNN
F 1 "VCOM" H 920 1174 50  0000 C CNN
F 2 "" H 900 1000 50  0000 C CNN
F 3 "" H 900 1000 50  0000 C CNN
	1    900  1000
	1    0    0    -1  
$EndComp
$Comp
L +5V #PWR033
U 1 1
P 6050 1950
F 0 "#PWR033" H 6050 1800 50  0001 C CNN
F 1 "+5V" H 6068 2124 50  0000 C CNN
F 2 "" H 6050 1950 50  0000 C CNN
F 3 "" H 6050 1950 50  0000 C CNN
	1    6050 1950
	1    0    0    -1  
$EndComp
$Comp
L +5V #PWR034
U 1 1
P 3450 2200
F 0 "#PWR034" H 3450 2050 50  0001 C CNN
F 1 "+5V" H 3468 2374 50  0000 C CNN
F 2 "" H 3450 2200 50  0000 C CNN
F 3 "" H 3450 2200 50  0000 C CNN
	1    3450 2200
	1    0    0    -1  
$EndComp
$Comp
L C C12
U 1 1
P 5600 2300
F 0 "C12" H 5350 2350 50  0000 L CNN
F 1 "470nF" V 5650 2350 50  0000 L CNN
F 2 "Capacitors_SMD:C_0805" H 5638 2150 50  0001 C CNN
F 3 "" H 5600 2300 50  0000 C CNN
	1    5600 2300
	-1   0    0    -1  
$EndComp
$Comp
L R_Small R7
U 1 1
P 5600 1950
F 0 "R7" V 5670 1910 50  0000 L CNN
F 1 "3.3" V 5550 2050 50  0000 L CNN
F 2 "Resistors_SMD:R_0805" H 5600 1950 50  0001 C CNN
F 3 "" H 5600 1950 50  0000 C CNN
	1    5600 1950
	1    0    0    -1  
$EndComp
$Comp
L GNDA #PWR035
U 1 1
P 5600 2450
F 0 "#PWR035" H 5600 2200 50  0001 C CNN
F 1 "GNDA" V 5500 2450 50  0000 C CNN
F 2 "" H 5600 2450 50  0000 C CNN
F 3 "" H 5600 2450 50  0000 C CNN
	1    5600 2450
	1    0    0    -1  
$EndComp
Wire Wire Line
	5600 2150 5600 2050
Wire Wire Line
	5600 1850 5600 1450
Wire Wire Line
	5900 2100 5900 2450
Wire Wire Line
	3000 2400 3700 2400
Wire Wire Line
	3700 2400 3700 2300
Wire Wire Line
	3450 2200 3450 2500
Wire Wire Line
	3450 2500 3000 2500
Wire Wire Line
	3200 2200 3200 2300
Wire Wire Line
	3200 2300 3000 2300
Wire Wire Line
	5600 2100 5900 2100
Connection ~ 5600 2100
Wire Wire Line
	6000 2000 6350 2000
Wire Wire Line
	5800 2000 5750 2000
Wire Wire Line
	6000 5650 6000 5550
$Comp
L D D6
U 1 1
P 2050 2400
F 0 "D6" V 2004 2478 50  0000 L CNN
F 1 "M4" V 2096 2478 50  0000 L CNN
F 2 "Diodes_SMD:SMB_Handsoldering" H 2050 2400 50  0001 C CNN
F 3 "" H 2050 2400 50  0000 C CNN
	1    2050 2400
	0    1    1    0   
$EndComp
Wire Wire Line
	2050 2650 2050 2550
Wire Wire Line
	2050 2150 2050 2250
$EndSCHEMATC
